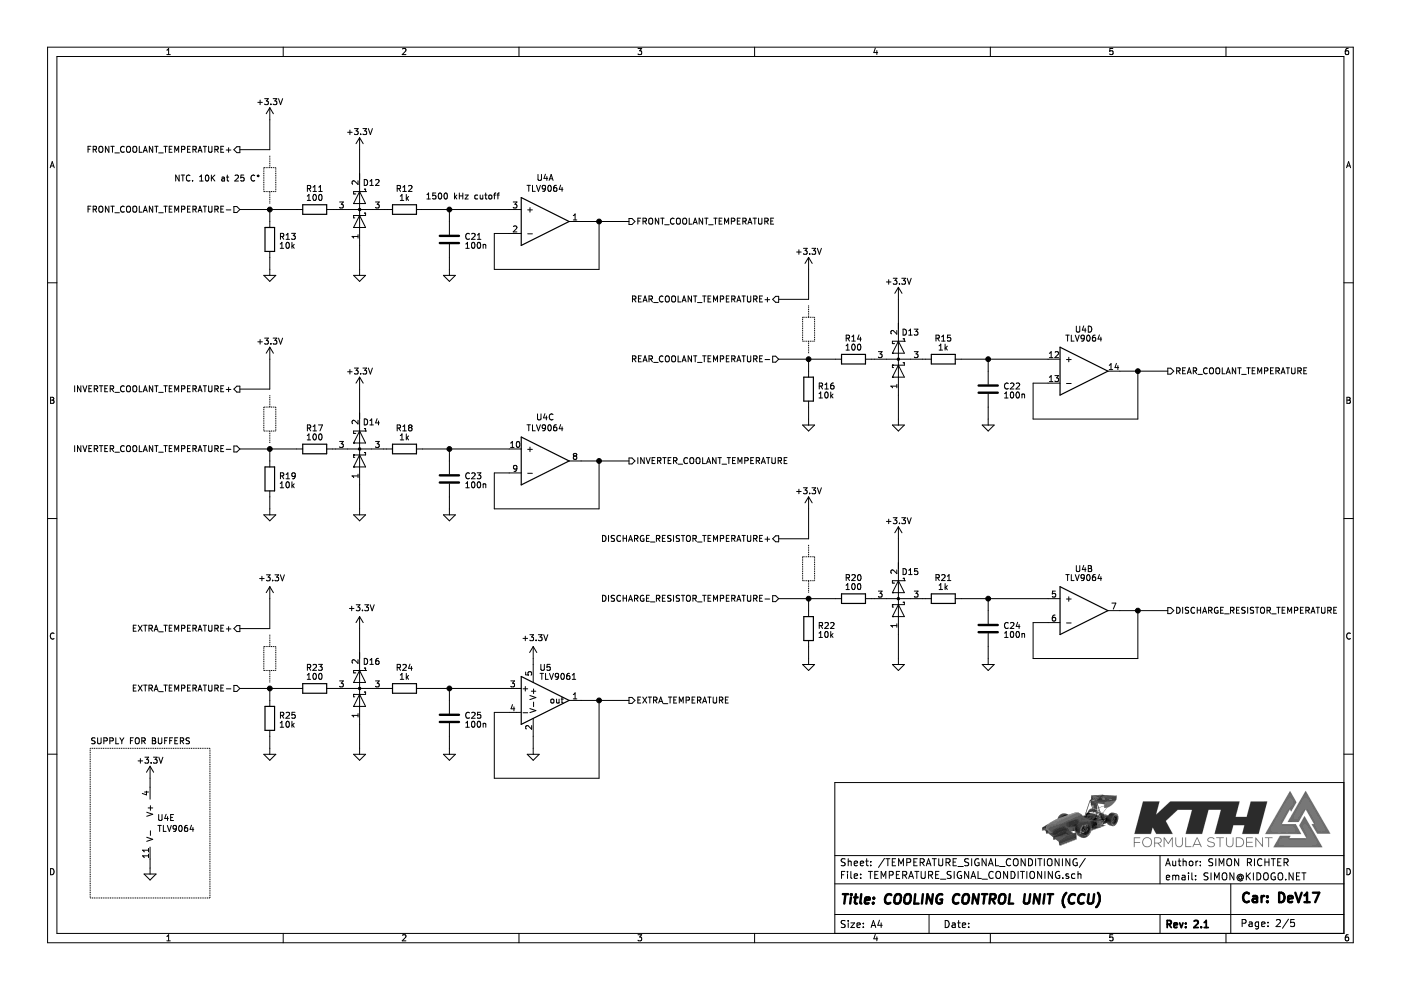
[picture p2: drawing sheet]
EESchema Schematic File Version 4
LIBS:cooling control unit-cache
EELAYER 30 0
EELAYER END
$Descr A4 11693 8268
encoding utf-8
Sheet 2 5
Title "COOLING CONTROL UNIT (CCU)"
Date ""
Rev "2.1"
Comp "KTH FORMULA STUDENT"
Comment1 "DeV17"
Comment2 "SIMON RICHTER"
Comment3 "SIMON@KIDOGO.NET"
Comment4 ""
$EndDescr
Wire Notes Line
	2250 3700 2250 3600
Wire Notes Line
	2200 3400 2300 3400
Wire Notes Line
	2200 3600 2300 3600
Text Notes 1450 1525 0    50   ~ 0
NTC. 10K at 25 C°\n
Wire Notes Line
	2200 3400 2200 3600
Wire Notes Line
	2300 3400 2300 3600
$Comp
L power:+3.3V #PWR?
U 1 1
P 2250 3000
AR Path="/5E3E578C/5E4C72AA" Ref="#PWR?"  Part="1" 
AR Path="/5E3E578C/5E4C40E3/5E4C72AA" Ref="#PWR?"  Part="1" 
AR Path="/5E51BA4C/5E4C72AA" Ref="#PWR0104"  Part="1" 
F 0 "#PWR0104" H 2250 2850 50  0001 C CNN
F 1 "+3.3V" H 2250 3150 50  0000 C CNN
F 2 "" H 2250 3000 50  0001 C CNN
F 3 "" H 2250 3000 50  0001 C CNN
	1    2250 3000
	1    0    0    -1  
$EndComp
$Comp
L power:+3.3V #PWR?
U 1 1
P 3000 3250
AR Path="/5E3E578C/5E4C72BD" Ref="#PWR?"  Part="1" 
AR Path="/5E3E578C/5E4C40E3/5E4C72BD" Ref="#PWR?"  Part="1" 
AR Path="/5E51BA4C/5E4C72BD" Ref="#PWR0105"  Part="1" 
F 0 "#PWR0105" H 3000 3100 50  0001 C CNN
F 1 "+3.3V" H 3000 3400 50  0000 C CNN
F 2 "" H 3000 3250 50  0001 C CNN
F 3 "" H 3000 3250 50  0001 C CNN
	1    3000 3250
	1    0    0    -1  
$EndComp
$Comp
L Device:R R?
U 1 1
P 2625 3750
AR Path="/5E3E578C/5E4C72CF" Ref="R?"  Part="1" 
AR Path="/5E3E578C/5E4C40E3/5E4C72CF" Ref="R?"  Part="1" 
AR Path="/5E51BA4C/5E4C72CF" Ref="R17"  Part="1" 
F 0 "R17" V 2450 3750 50  0000 C CNN
F 1 "100" V 2525 3750 50  0000 C CNN
F 2 "Resistor_SMD:R_0603_1608Metric" V 2555 3750 50  0001 C CNN
F 3 "~" H 2625 3750 50  0001 C CNN
	1    2625 3750
	0    1    1    0   
$EndComp
$Comp
L Device:R R?
U 1 1
P 3375 3750
AR Path="/5E3E578C/5E4C72D6" Ref="R?"  Part="1" 
AR Path="/5E3E578C/5E4C40E3/5E4C72D6" Ref="R?"  Part="1" 
AR Path="/5E51BA4C/5E4C72D6" Ref="R18"  Part="1" 
F 0 "R18" V 3200 3750 50  0000 C CNN
F 1 "1k" V 3275 3750 50  0000 C CNN
F 2 "Resistor_SMD:R_0603_1608Metric" V 3305 3750 50  0001 C CNN
F 3 "~" H 3375 3750 50  0001 C CNN
	1    3375 3750
	0    1    1    0   
$EndComp
$Comp
L Device:C C?
U 1 1
P 3750 4000
AR Path="/5E3E578C/5E4C72DE" Ref="C?"  Part="1" 
AR Path="/5E3E578C/5E4C40E3/5E4C72DE" Ref="C?"  Part="1" 
AR Path="/5E51BA4C/5E4C72DE" Ref="C23"  Part="1" 
F 0 "C23" H 3875 4025 50  0000 L CNN
F 1 "100n" H 3875 3950 50  0000 L CNN
F 2 "Capacitor_SMD:C_0603_1608Metric" H 3788 3850 50  0001 C CNN
F 3 "~" H 3750 4000 50  0001 C CNN
	1    3750 4000
	1    0    0    -1  
$EndComp
$Comp
L KTHFS:D_Schottky_x2_Serial_AKC D?
U 1 1
P 3000 1750
AR Path="/5E3E578C/5E4C9AC0" Ref="D?"  Part="1" 
AR Path="/5E3E578C/5E4C40E3/5E4C9AC0" Ref="D?"  Part="1" 
AR Path="/5E51BA4C/5E4C9AC0" Ref="D12"  Part="1" 
F 0 "D12" H 3025 1975 50  0000 L CNN
F 1 "D_Schottky_x2_Serial_AKC" H 3100 2050 50  0001 L CNN
F 2 "Package_TO_SOT_SMD:SOT-23" V 3000 1750 50  0001 C CNN
F 3 "~" V 3000 1750 50  0001 C CNN
	1    3000 1750
	1    0    0    -1  
$EndComp
$Comp
L power:+3.3V #PWR?
U 1 1
P 3000 1250
AR Path="/5E3E578C/5E4C9ACD" Ref="#PWR?"  Part="1" 
AR Path="/5E3E578C/5E4C40E3/5E4C9ACD" Ref="#PWR?"  Part="1" 
AR Path="/5E51BA4C/5E4C9ACD" Ref="#PWR0107"  Part="1" 
F 0 "#PWR0107" H 3000 1100 50  0001 C CNN
F 1 "+3.3V" H 3000 1400 50  0000 C CNN
F 2 "" H 3000 1250 50  0001 C CNN
F 3 "" H 3000 1250 50  0001 C CNN
	1    3000 1250
	1    0    0    -1  
$EndComp
$Comp
L Device:R R?
U 1 1
P 2625 1750
AR Path="/5E3E578C/5E4C9ADF" Ref="R?"  Part="1" 
AR Path="/5E3E578C/5E4C40E3/5E4C9ADF" Ref="R?"  Part="1" 
AR Path="/5E51BA4C/5E4C9ADF" Ref="R11"  Part="1" 
F 0 "R11" V 2450 1750 50  0000 C CNN
F 1 "100" V 2525 1750 50  0000 C CNN
F 2 "Resistor_SMD:R_0603_1608Metric" V 2555 1750 50  0001 C CNN
F 3 "~" H 2625 1750 50  0001 C CNN
	1    2625 1750
	0    1    1    0   
$EndComp
$Comp
L KTHFS:D_Schottky_x2_Serial_AKC D?
U 1 1
P 7500 3000
AR Path="/5E3E578C/5E4CDE63" Ref="D?"  Part="1" 
AR Path="/5E3E578C/5E4C40E3/5E4CDE63" Ref="D?"  Part="1" 
AR Path="/5E51BA4C/5E4CDE63" Ref="D13"  Part="1" 
F 0 "D13" H 7525 3225 50  0000 L CNN
F 1 "D_Schottky_x2_Serial_AKC" H 7600 3300 50  0001 L CNN
F 2 "Package_TO_SOT_SMD:SOT-23" V 7500 3000 50  0001 C CNN
F 3 "~" V 7500 3000 50  0001 C CNN
	1    7500 3000
	1    0    0    -1  
$EndComp
$Comp
L power:+3.3V #PWR?
U 1 1
P 7500 2500
AR Path="/5E3E578C/5E4CDE70" Ref="#PWR?"  Part="1" 
AR Path="/5E3E578C/5E4C40E3/5E4CDE70" Ref="#PWR?"  Part="1" 
AR Path="/5E51BA4C/5E4CDE70" Ref="#PWR0110"  Part="1" 
F 0 "#PWR0110" H 7500 2350 50  0001 C CNN
F 1 "+3.3V" H 7500 2650 50  0000 C CNN
F 2 "" H 7500 2500 50  0001 C CNN
F 3 "" H 7500 2500 50  0001 C CNN
	1    7500 2500
	1    0    0    -1  
$EndComp
$Comp
L Device:R R?
U 1 1
P 7125 3000
AR Path="/5E3E578C/5E4CDE82" Ref="R?"  Part="1" 
AR Path="/5E3E578C/5E4C40E3/5E4CDE82" Ref="R?"  Part="1" 
AR Path="/5E51BA4C/5E4CDE82" Ref="R14"  Part="1" 
F 0 "R14" V 6950 3000 50  0000 C CNN
F 1 "100" V 7025 3000 50  0000 C CNN
F 2 "Resistor_SMD:R_0603_1608Metric" V 7055 3000 50  0001 C CNN
F 3 "~" H 7125 3000 50  0001 C CNN
	1    7125 3000
	0    1    1    0   
$EndComp
Wire Notes Line
	6800 2650 6800 2850
Wire Notes Line
	6700 2650 6700 2850
Wire Notes Line
	6750 2650 6750 2550
Wire Notes Line
	6700 2850 6800 2850
Wire Notes Line
	6700 2650 6800 2650
Wire Notes Line
	6750 2950 6750 2850
$Comp
L Device:R R?
U 1 1
P 6750 3250
AR Path="/5E4E10F5" Ref="R?"  Part="1" 
AR Path="/5E3E578C/5E4E10F5" Ref="R?"  Part="1" 
AR Path="/5E51BA4C/5E4E10F5" Ref="R16"  Part="1" 
F 0 "R16" H 6825 3275 50  0000 L CNN
F 1 "10k" H 6825 3200 50  0000 L CNN
F 2 "Resistor_SMD:R_0603_1608Metric" V 6680 3250 50  0001 C CNN
F 3 "~" H 6750 3250 50  0001 C CNN
	1    6750 3250
	1    0    0    -1  
$EndComp
Text HLabel 6500 3000 0    50   Input ~ 0
REAR_COOLANT_TEMPERATURE-
Text HLabel 6500 2500 0    50   Output ~ 0
REAR_COOLANT_TEMPERATURE+
Text HLabel 2000 1250 0    50   Output ~ 0
FRONT_COOLANT_TEMPERATURE+
Wire Notes Line
	2250 1700 2250 1600
Wire Notes Line
	2200 1400 2300 1400
Wire Notes Line
	2200 1600 2300 1600
Text HLabel 2000 1750 0    50   Input ~ 0
FRONT_COOLANT_TEMPERATURE-
Wire Notes Line
	2200 1400 2200 1600
Wire Notes Line
	2300 1400 2300 1600
$Comp
L Device:R R?
U 1 1
P 2250 2000
AR Path="/5E4E1116" Ref="R?"  Part="1" 
AR Path="/5E3E578C/5E4E1116" Ref="R?"  Part="1" 
AR Path="/5E51BA4C/5E4E1116" Ref="R13"  Part="1" 
F 0 "R13" H 2325 2025 50  0000 L CNN
F 1 "10k" H 2325 1950 50  0000 L CNN
F 2 "Resistor_SMD:R_0603_1608Metric" V 2180 2000 50  0001 C CNN
F 3 "~" H 2250 2000 50  0001 C CNN
	1    2250 2000
	1    0    0    -1  
$EndComp
$Comp
L power:+3.3V #PWR0125
U 1 1
P 2250 1000
F 0 "#PWR0125" H 2250 850 50  0001 C CNN
F 1 "+3.3V" H 2250 1150 50  0000 C CNN
F 2 "" H 2250 1000 50  0001 C CNN
F 3 "" H 2250 1000 50  0001 C CNN
	1    2250 1000
	1    0    0    -1  
$EndComp
$Comp
L power:+3.3V #PWR0126
U 1 1
P 6750 2250
F 0 "#PWR0126" H 6750 2100 50  0001 C CNN
F 1 "+3.3V" H 6750 2400 50  0000 C CNN
F 2 "" H 6750 2250 50  0001 C CNN
F 3 "" H 6750 2250 50  0001 C CNN
	1    6750 2250
	1    0    0    -1  
$EndComp
$Comp
L Device:R R?
U 1 1
P 2250 4000
AR Path="/5E4C72A4" Ref="R?"  Part="1" 
AR Path="/5E3E578C/5E4C72A4" Ref="R?"  Part="1" 
AR Path="/5E3E578C/5E4C40E3/5E4C72A4" Ref="R?"  Part="1" 
AR Path="/5E51BA4C/5E4C72A4" Ref="R19"  Part="1" 
F 0 "R19" H 2325 4025 50  0000 L CNN
F 1 "10k" H 2325 3950 50  0000 L CNN
F 2 "Resistor_SMD:R_0603_1608Metric" V 2180 4000 50  0001 C CNN
F 3 "~" H 2250 4000 50  0001 C CNN
	1    2250 4000
	1    0    0    -1  
$EndComp
$Comp
L power:GND #PWR?
U 1 1
P 2250 4250
AR Path="/5E4C7294" Ref="#PWR?"  Part="1" 
AR Path="/5E3E578C/5E4C7294" Ref="#PWR?"  Part="1" 
AR Path="/5E3E578C/5E4C40E3/5E4C7294" Ref="#PWR?"  Part="1" 
AR Path="/5E51BA4C/5E4C7294" Ref="#PWR0127"  Part="1" 
F 0 "#PWR0127" H 2250 4000 50  0001 C CNN
F 1 "GND" H 2255 4077 50  0001 C CNN
F 2 "" H 2250 4250 50  0001 C CNN
F 3 "" H 2250 4250 50  0001 C CNN
	1    2250 4250
	1    0    0    -1  
$EndComp
Text Notes 750  6225 0    50   ~ 0
SUPPLY FOR BUFFERS\n
$Comp
L KTHFS:D_Schottky_x2_Serial_AKC D?
U 1 1
P 3000 3750
AR Path="/5E3E578C/5E4C72B0" Ref="D?"  Part="1" 
AR Path="/5E3E578C/5E4C40E3/5E4C72B0" Ref="D?"  Part="1" 
AR Path="/5E51BA4C/5E4C72B0" Ref="D14"  Part="1" 
F 0 "D14" H 3025 3975 50  0000 L CNN
F 1 "D_Schottky_x2_Serial_AKC" H 3050 4250 50  0001 L CNN
F 2 "Package_TO_SOT_SMD:SOT-23" V 3000 3750 50  0001 C CNN
F 3 "~" V 3000 3750 50  0001 C CNN
	1    3000 3750
	1    0    0    -1  
$EndComp
$Comp
L Device:R R?
U 1 1
P 3375 1750
AR Path="/5E3E578C/5E4A418D" Ref="R?"  Part="1" 
AR Path="/5E3E578C/5E4C40E3/5E4A418D" Ref="R?"  Part="1" 
AR Path="/5E51BA4C/5E4A418D" Ref="R12"  Part="1" 
F 0 "R12" V 3200 1750 50  0000 C CNN
F 1 "1k" V 3275 1750 50  0000 C CNN
F 2 "Resistor_SMD:R_0603_1608Metric" V 3305 1750 50  0001 C CNN
F 3 "~" H 3375 1750 50  0001 C CNN
	1    3375 1750
	0    1    1    0   
$EndComp
$Comp
L Device:C C?
U 1 1
P 3750 2000
AR Path="/5E3E578C/5E4A4194" Ref="C?"  Part="1" 
AR Path="/5E3E578C/5E4C40E3/5E4A4194" Ref="C?"  Part="1" 
AR Path="/5E51BA4C/5E4A4194" Ref="C21"  Part="1" 
F 0 "C21" H 3875 2025 50  0000 L CNN
F 1 "100n" H 3875 1950 50  0000 L CNN
F 2 "Capacitor_SMD:C_0603_1608Metric" H 3788 1850 50  0001 C CNN
F 3 "~" H 3750 2000 50  0001 C CNN
	1    3750 2000
	1    0    0    -1  
$EndComp
Wire Wire Line
	3750 1850 3750 1750
Connection ~ 3750 1750
Wire Wire Line
	3750 1750 4250 1750
$Comp
L Device:R R?
U 1 1
P 7875 3000
AR Path="/5E3E578C/5E4A5BAB" Ref="R?"  Part="1" 
AR Path="/5E3E578C/5E4C40E3/5E4A5BAB" Ref="R?"  Part="1" 
AR Path="/5E51BA4C/5E4A5BAB" Ref="R15"  Part="1" 
F 0 "R15" V 7700 3000 50  0000 C CNN
F 1 "1k" V 7775 3000 50  0000 C CNN
F 2 "Resistor_SMD:R_0603_1608Metric" V 7805 3000 50  0001 C CNN
F 3 "~" H 7875 3000 50  0001 C CNN
	1    7875 3000
	0    1    1    0   
$EndComp
$Comp
L Device:C C?
U 1 1
P 8250 3250
AR Path="/5E3E578C/5E4A5BB2" Ref="C?"  Part="1" 
AR Path="/5E3E578C/5E4C40E3/5E4A5BB2" Ref="C?"  Part="1" 
AR Path="/5E51BA4C/5E4A5BB2" Ref="C22"  Part="1" 
F 0 "C22" H 8375 3275 50  0000 L CNN
F 1 "100n" H 8375 3200 50  0000 L CNN
F 2 "Capacitor_SMD:C_0603_1608Metric" H 8288 3100 50  0001 C CNN
F 3 "~" H 8250 3250 50  0001 C CNN
	1    8250 3250
	1    0    0    -1  
$EndComp
Wire Wire Line
	8250 3100 8250 3000
Wire Wire Line
	8250 3000 8750 3000
Wire Wire Line
	4850 3850 5000 3850
Wire Wire Line
	4850 1850 5000 1850
Wire Wire Line
	9350 3100 9500 3100
Text HLabel 5250 1850 2    50   Output ~ 0
FRONT_COOLANT_TEMPERATURE
Text HLabel 9750 3100 2    50   Output ~ 0
REAR_COOLANT_TEMPERATURE
Text HLabel 9750 5100 2    50   Output ~ 0
DISCHARGE_RESISTOR_TEMPERATURE
Wire Wire Line
	9350 5100 9500 5100
$Comp
L KTHFS:D_Schottky_x2_Serial_AKC D?
U 1 1
P 7500 5000
AR Path="/5E3E578C/5EE89FCB" Ref="D?"  Part="1" 
AR Path="/5E3E578C/5E4C40E3/5EE89FCB" Ref="D?"  Part="1" 
AR Path="/5E51BA4C/5EE89FCB" Ref="D15"  Part="1" 
F 0 "D15" H 7525 5225 50  0000 L CNN
F 1 "D_Schottky_x2_Serial_AKC" H 7550 5500 50  0001 L CNN
F 2 "Package_TO_SOT_SMD:SOT-23" V 7500 5000 50  0001 C CNN
F 3 "~" V 7500 5000 50  0001 C CNN
	1    7500 5000
	1    0    0    -1  
$EndComp
$Comp
L Device:R R?
U 1 1
P 6750 5250
AR Path="/5EE89FDE" Ref="R?"  Part="1" 
AR Path="/5E3E578C/5EE89FDE" Ref="R?"  Part="1" 
AR Path="/5E3E578C/5E4C40E3/5EE89FDE" Ref="R?"  Part="1" 
AR Path="/5E51BA4C/5EE89FDE" Ref="R22"  Part="1" 
F 0 "R22" H 6825 5275 50  0000 L CNN
F 1 "10k" H 6825 5200 50  0000 L CNN
F 2 "Resistor_SMD:R_0603_1608Metric" V 6680 5250 50  0001 C CNN
F 3 "~" H 6750 5250 50  0001 C CNN
	1    6750 5250
	1    0    0    -1  
$EndComp
$Comp
L Device:R R?
U 1 1
P 7875 5000
AR Path="/5E3E578C/5EE89FEA" Ref="R?"  Part="1" 
AR Path="/5E3E578C/5E4C40E3/5EE89FEA" Ref="R?"  Part="1" 
AR Path="/5E51BA4C/5EE89FEA" Ref="R21"  Part="1" 
F 0 "R21" V 7700 5000 50  0000 C CNN
F 1 "1k" V 7775 5000 50  0000 C CNN
F 2 "Resistor_SMD:R_0603_1608Metric" V 7805 5000 50  0001 C CNN
F 3 "~" H 7875 5000 50  0001 C CNN
	1    7875 5000
	0    1    1    0   
$EndComp
$Comp
L Device:R R?
U 1 1
P 7125 5000
AR Path="/5E3E578C/5EE89FF1" Ref="R?"  Part="1" 
AR Path="/5E3E578C/5E4C40E3/5EE89FF1" Ref="R?"  Part="1" 
AR Path="/5E51BA4C/5EE89FF1" Ref="R20"  Part="1" 
F 0 "R20" V 6950 5000 50  0000 C CNN
F 1 "100" V 7025 5000 50  0000 C CNN
F 2 "Resistor_SMD:R_0603_1608Metric" V 7055 5000 50  0001 C CNN
F 3 "~" H 7125 5000 50  0001 C CNN
	1    7125 5000
	0    1    1    0   
$EndComp
$Comp
L power:+3.3V #PWR?
U 1 1
P 7500 4500
AR Path="/5E3E578C/5EE89FF8" Ref="#PWR?"  Part="1" 
AR Path="/5E3E578C/5E4C40E3/5EE89FF8" Ref="#PWR?"  Part="1" 
AR Path="/5E51BA4C/5EE89FF8" Ref="#PWR0137"  Part="1" 
F 0 "#PWR0137" H 7500 4350 50  0001 C CNN
F 1 "+3.3V" H 7500 4650 50  0000 C CNN
F 2 "" H 7500 4500 50  0001 C CNN
F 3 "" H 7500 4500 50  0001 C CNN
	1    7500 4500
	1    0    0    -1  
$EndComp
$Comp
L power:+3.3V #PWR?
U 1 1
P 6750 4250
AR Path="/5E3E578C/5EE89FFE" Ref="#PWR?"  Part="1" 
AR Path="/5E3E578C/5E4C40E3/5EE89FFE" Ref="#PWR?"  Part="1" 
AR Path="/5E51BA4C/5EE89FFE" Ref="#PWR0141"  Part="1" 
F 0 "#PWR0141" H 6750 4100 50  0001 C CNN
F 1 "+3.3V" H 6750 4400 50  0000 C CNN
F 2 "" H 6750 4250 50  0001 C CNN
F 3 "" H 6750 4250 50  0001 C CNN
	1    6750 4250
	1    0    0    -1  
$EndComp
Wire Notes Line
	6800 4650 6800 4850
Wire Notes Line
	6700 4650 6700 4850
Wire Notes Line
	6700 4850 6800 4850
Wire Notes Line
	6700 4650 6800 4650
Wire Notes Line
	6750 4950 6750 4850
Text HLabel 6500 4500 0    50   Output ~ 0
DISCHARGE_RESISTOR_TEMPERATURE+
Text HLabel 6500 5000 0    50   Input ~ 0
DISCHARGE_RESISTOR_TEMPERATURE-
$Comp
L Device:C C?
U 1 1
P 8250 5250
AR Path="/5E3E578C/5EE8A014" Ref="C?"  Part="1" 
AR Path="/5E3E578C/5E4C40E3/5EE8A014" Ref="C?"  Part="1" 
AR Path="/5E51BA4C/5EE8A014" Ref="C24"  Part="1" 
F 0 "C24" H 8375 5275 50  0000 L CNN
F 1 "100n" H 8375 5200 50  0000 L CNN
F 2 "Capacitor_SMD:C_0603_1608Metric" H 8288 5100 50  0001 C CNN
F 3 "~" H 8250 5250 50  0001 C CNN
	1    8250 5250
	1    0    0    -1  
$EndComp
$Comp
L power:+3.3V #PWR02
U 1 1
P 1250 6500
F 0 "#PWR02" H 1250 6350 50  0001 C CNN
F 1 "+3.3V" H 1250 6650 50  0000 C CNN
F 2 "" H 1250 6500 50  0001 C CNN
F 3 "" H 1250 6500 50  0001 C CNN
	1    1250 6500
	1    0    0    -1  
$EndComp
$Comp
L power:GND #PWR027
U 1 1
P 1250 7250
F 0 "#PWR027" H 1250 7000 50  0001 C CNN
F 1 "GND" H 1255 7077 50  0001 C CNN
F 2 "" H 1250 7250 50  0001 C CNN
F 3 "" H 1250 7250 50  0001 C CNN
	1    1250 7250
	1    0    0    -1  
$EndComp
Text HLabel 5250 5850 2    50   Output ~ 0
EXTRA_TEMPERATURE
$Comp
L KTHFS:TLV9064 U4
U 1 1
P 4550 1575
F 0 "U4" H 4550 1667 50  0000 C CNN
F 1 "TLV9064" H 4550 1576 50  0000 C CNN
F 2 "Package_SO:SOIC-14_3.9x8.7mm_P1.27mm" H 4550 1575 50  0001 C CNN
F 3 "https://www.ti.com/lit/ds/symlink/tlv9064.pdf?HQS=TI-null-null-digikeymode-df-pf-null-wwe&ts=1605439879519" H 4550 1575 50  0001 C CNN
	1    4550 1575
	1    0    0    -1  
$EndComp
$Comp
L KTHFS:TLV9064 U4
U 2 1
P 9050 4825
F 0 "U4" H 9050 4900 50  0000 C CNN
F 1 "TLV9064" H 9050 4825 50  0000 C CNN
F 2 "Package_SO:SOIC-14_3.9x8.7mm_P1.27mm" H 9050 4825 50  0001 C CNN
F 3 "https://www.ti.com/lit/ds/symlink/tlv9064.pdf?HQS=TI-null-null-digikeymode-df-pf-null-wwe&ts=1605439879519" H 9050 4825 50  0001 C CNN
	2    9050 4825
	1    0    0    -1  
$EndComp
$Comp
L KTHFS:TLV9064 U4
U 3 1
P 4550 3575
F 0 "U4" H 4550 3667 50  0000 C CNN
F 1 "TLV9064" H 4550 3576 50  0000 C CNN
F 2 "Package_SO:SOIC-14_3.9x8.7mm_P1.27mm" H 4550 3575 50  0001 C CNN
F 3 "https://www.ti.com/lit/ds/symlink/tlv9064.pdf?HQS=TI-null-null-digikeymode-df-pf-null-wwe&ts=1605439879519" H 4550 3575 50  0001 C CNN
	3    4550 3575
	1    0    0    -1  
$EndComp
$Comp
L KTHFS:TLV9064 U4
U 4 1
P 9050 2825
F 0 "U4" H 9050 2900 50  0000 C CNN
F 1 "TLV9064" H 9050 2825 50  0000 C CNN
F 2 "Package_SO:SOIC-14_3.9x8.7mm_P1.27mm" H 9050 2825 50  0001 C CNN
F 3 "https://www.ti.com/lit/ds/symlink/tlv9064.pdf?HQS=TI-null-null-digikeymode-df-pf-null-wwe&ts=1605439879519" H 9050 2825 50  0001 C CNN
	4    9050 2825
	1    0    0    -1  
$EndComp
$Comp
L KTHFS:TLV9064 U4
U 5 1
P 1250 6425
F 0 "U4" H 1308 6021 50  0000 L CNN
F 1 "TLV9064" H 1308 5930 50  0000 L CNN
F 2 "Package_SO:SOIC-14_3.9x8.7mm_P1.27mm" H 1250 6425 50  0001 C CNN
F 3 "https://www.ti.com/lit/ds/symlink/tlv9064.pdf?HQS=TI-null-null-digikeymode-df-pf-null-wwe&ts=1605439879519" H 1250 6425 50  0001 C CNN
	5    1250 6425
	1    0    0    -1  
$EndComp
Wire Notes Line
	6750 4650 6750 4550
Wire Wire Line
	6500 4500 6750 4500
Wire Wire Line
	6750 4500 6750 4250
Wire Wire Line
	6500 5000 6750 5000
Wire Wire Line
	6750 5000 6750 5100
Wire Wire Line
	6975 5000 6750 5000
Connection ~ 6750 5000
Wire Wire Line
	6750 5500 6750 5400
Wire Wire Line
	7500 4700 7500 4500
Wire Wire Line
	7300 5000 7275 5000
Wire Wire Line
	7700 5000 7725 5000
Wire Wire Line
	8250 5500 8250 5400
Wire Wire Line
	8250 5100 8250 5000
Wire Wire Line
	8250 5000 8025 5000
Wire Wire Line
	7500 5300 7500 5500
Wire Wire Line
	8750 5200 8625 5200
Wire Wire Line
	8625 5200 8625 5500
Wire Wire Line
	8625 5500 9500 5500
Wire Wire Line
	9500 5500 9500 5100
Connection ~ 9500 5100
Wire Wire Line
	8250 5000 8750 5000
Connection ~ 8250 5000
Wire Wire Line
	9500 5100 9750 5100
Wire Wire Line
	2000 3250 2250 3250
Wire Wire Line
	2250 3250 2250 3000
Wire Notes Line
	2250 3400 2250 3300
Wire Wire Line
	2000 3750 2250 3750
Wire Wire Line
	2250 4250 2250 4150
Wire Wire Line
	2250 3850 2250 3750
Connection ~ 2250 3750
Wire Wire Line
	2250 3750 2475 3750
Wire Wire Line
	3000 4250 3000 4050
Wire Wire Line
	3000 3450 3000 3250
Wire Wire Line
	2800 3750 2775 3750
Wire Wire Line
	3200 3750 3225 3750
Wire Wire Line
	3750 4250 3750 4150
Wire Wire Line
	3750 3850 3750 3750
Wire Wire Line
	3525 3750 3750 3750
Wire Wire Line
	4250 3950 4125 3950
Wire Wire Line
	4125 3950 4125 4250
Wire Wire Line
	4125 4250 5000 4250
Wire Wire Line
	5000 4250 5000 3850
Connection ~ 5000 3850
Wire Wire Line
	4250 3750 3750 3750
Connection ~ 3750 3750
Wire Wire Line
	5000 3850 5250 3850
Wire Notes Line
	2250 1400 2250 1300
Wire Wire Line
	2000 1250 2250 1250
Wire Wire Line
	2250 1250 2250 1000
Wire Wire Line
	2250 1850 2250 1750
Wire Wire Line
	2250 1750 2475 1750
Wire Wire Line
	2250 2250 2250 2150
Wire Wire Line
	2000 1750 2250 1750
Connection ~ 2250 1750
Wire Wire Line
	3000 2250 3000 2050
Wire Wire Line
	2800 1750 2775 1750
Wire Wire Line
	3000 1450 3000 1250
Wire Wire Line
	3200 1750 3225 1750
Wire Wire Line
	3525 1750 3750 1750
Wire Wire Line
	3750 2150 3750 2250
Wire Wire Line
	4250 1950 4125 1950
Wire Wire Line
	4125 1950 4125 2250
Wire Wire Line
	4125 2250 5000 2250
Wire Wire Line
	5000 2250 5000 1850
Connection ~ 5000 1850
Wire Wire Line
	5000 1850 5250 1850
Wire Wire Line
	6500 2500 6750 2500
Wire Wire Line
	6750 2500 6750 2250
Wire Wire Line
	6750 3000 6500 3000
Wire Wire Line
	6750 3500 6750 3400
Wire Wire Line
	6750 3100 6750 3000
Wire Wire Line
	6975 3000 6750 3000
Connection ~ 6750 3000
Wire Wire Line
	7500 3300 7500 3500
Wire Wire Line
	7500 2700 7500 2500
Wire Wire Line
	7300 3000 7275 3000
Wire Wire Line
	7700 3000 7725 3000
Wire Wire Line
	8250 3400 8250 3500
Wire Wire Line
	8025 3000 8250 3000
Connection ~ 8250 3000
Wire Wire Line
	3000 5450 3000 5250
Wire Wire Line
	3225 5750 3200 5750
Wire Wire Line
	2800 5750 2775 5750
Wire Wire Line
	4125 5950 4250 5950
Wire Wire Line
	4125 6500 5000 6500
Wire Wire Line
	4125 5950 4125 6500
Wire Wire Line
	4450 6250 4450 6150
Wire Wire Line
	5000 5850 5250 5850
Connection ~ 5000 5850
Connection ~ 3750 5750
Wire Wire Line
	4250 5750 3750 5750
Wire Wire Line
	3000 6050 3000 6250
Wire Wire Line
	3750 5750 3525 5750
Wire Wire Line
	3750 6250 3750 6150
Connection ~ 2250 5750
Wire Wire Line
	2475 5750 2250 5750
Wire Notes Line
	2250 5400 2250 5300
Wire Wire Line
	2250 5750 2000 5750
Wire Wire Line
	2250 5850 2250 5750
Wire Wire Line
	2250 6250 2250 6150
Wire Wire Line
	2250 5250 2250 5000
Wire Wire Line
	2000 5250 2250 5250
$Comp
L power:+3.3V #PWR0134
U 1 1
P 4450 5500
F 0 "#PWR0134" H 4450 5350 50  0001 C CNN
F 1 "+3.3V" H 4465 5673 50  0000 C CNN
F 2 "" H 4450 5500 50  0001 C CNN
F 3 "" H 4450 5500 50  0001 C CNN
	1    4450 5500
	1    0    0    -1  
$EndComp
Wire Wire Line
	4850 5850 5000 5850
$Comp
L KTHFS:D_Schottky_x2_Serial_AKC D?
U 1 1
P 3000 5750
AR Path="/5E3E578C/5EFF6220" Ref="D?"  Part="1" 
AR Path="/5E3E578C/5E4C40E3/5EFF6220" Ref="D?"  Part="1" 
AR Path="/5E51BA4C/5EFF6220" Ref="D16"  Part="1" 
F 0 "D16" H 3025 5975 50  0000 L CNN
F 1 "D_Schottky_x2_Serial_AKC" H 3050 6250 50  0001 L CNN
F 2 "Package_TO_SOT_SMD:SOT-23" V 3000 5750 50  0001 C CNN
F 3 "~" V 3000 5750 50  0001 C CNN
	1    3000 5750
	1    0    0    -1  
$EndComp
$Comp
L Device:R R?
U 1 1
P 2250 6000
AR Path="/5EFF620D" Ref="R?"  Part="1" 
AR Path="/5E3E578C/5EFF620D" Ref="R?"  Part="1" 
AR Path="/5E3E578C/5E4C40E3/5EFF620D" Ref="R?"  Part="1" 
AR Path="/5E51BA4C/5EFF620D" Ref="R25"  Part="1" 
F 0 "R25" H 2325 6025 50  0000 L CNN
F 1 "10k" H 2325 5950 50  0000 L CNN
F 2 "Resistor_SMD:R_0603_1608Metric" V 2180 6000 50  0001 C CNN
F 3 "~" H 2250 6000 50  0001 C CNN
	1    2250 6000
	1    0    0    -1  
$EndComp
$Comp
L Device:R R?
U 1 1
P 3375 5750
AR Path="/5E3E578C/5EFF616B" Ref="R?"  Part="1" 
AR Path="/5E3E578C/5E4C40E3/5EFF616B" Ref="R?"  Part="1" 
AR Path="/5E51BA4C/5EFF616B" Ref="R24"  Part="1" 
F 0 "R24" V 3200 5750 50  0000 C CNN
F 1 "1k" V 3275 5750 50  0000 C CNN
F 2 "Resistor_SMD:R_0603_1608Metric" V 3305 5750 50  0001 C CNN
F 3 "~" H 3375 5750 50  0001 C CNN
	1    3375 5750
	0    1    1    0   
$EndComp
$Comp
L Device:R R?
U 1 1
P 2625 5750
AR Path="/5E3E578C/5EFF6164" Ref="R?"  Part="1" 
AR Path="/5E3E578C/5E4C40E3/5EFF6164" Ref="R?"  Part="1" 
AR Path="/5E51BA4C/5EFF6164" Ref="R23"  Part="1" 
F 0 "R23" V 2450 5750 50  0000 C CNN
F 1 "100" V 2525 5750 50  0000 C CNN
F 2 "Resistor_SMD:R_0603_1608Metric" V 2555 5750 50  0001 C CNN
F 3 "~" H 2625 5750 50  0001 C CNN
	1    2625 5750
	0    1    1    0   
$EndComp
$Comp
L power:+3.3V #PWR?
U 1 1
P 3000 5250
AR Path="/5E3E578C/5EFF615B" Ref="#PWR?"  Part="1" 
AR Path="/5E3E578C/5E4C40E3/5EFF615B" Ref="#PWR?"  Part="1" 
AR Path="/5E51BA4C/5EFF615B" Ref="#PWR0119"  Part="1" 
F 0 "#PWR0119" H 3000 5100 50  0001 C CNN
F 1 "+3.3V" H 3015 5423 50  0000 C CNN
F 2 "" H 3000 5250 50  0001 C CNN
F 3 "" H 3000 5250 50  0001 C CNN
	1    3000 5250
	1    0    0    -1  
$EndComp
$Comp
L power:+3.3V #PWR?
U 1 1
P 2250 5000
AR Path="/5E3E578C/5EFF614E" Ref="#PWR?"  Part="1" 
AR Path="/5E3E578C/5E4C40E3/5EFF614E" Ref="#PWR?"  Part="1" 
AR Path="/5E51BA4C/5EFF614E" Ref="#PWR0101"  Part="1" 
F 0 "#PWR0101" H 2250 4850 50  0001 C CNN
F 1 "+3.3V" H 2265 5173 50  0000 C CNN
F 2 "" H 2250 5000 50  0001 C CNN
F 3 "" H 2250 5000 50  0001 C CNN
	1    2250 5000
	1    0    0    -1  
$EndComp
Wire Notes Line
	2300 5400 2300 5600
Wire Notes Line
	2200 5400 2200 5600
Wire Notes Line
	2200 5600 2300 5600
Wire Notes Line
	2200 5400 2300 5400
Wire Notes Line
	2250 5700 2250 5600
$Comp
L Device:C C?
U 1 1
P 3750 6000
AR Path="/5E3E578C/5EFF6173" Ref="C?"  Part="1" 
AR Path="/5E3E578C/5E4C40E3/5EFF6173" Ref="C?"  Part="1" 
AR Path="/5E51BA4C/5EFF6173" Ref="C25"  Part="1" 
F 0 "C25" H 3875 6025 50  0000 L CNN
F 1 "100n" H 3875 5950 50  0000 L CNN
F 2 "Capacitor_SMD:C_0603_1608Metric" H 3788 5850 50  0001 C CNN
F 3 "~" H 3750 6000 50  0001 C CNN
	1    3750 6000
	1    0    0    -1  
$EndComp
Wire Wire Line
	3750 5850 3750 5750
Text HLabel 5250 3850 2    50   Output ~ 0
INVERTER_COOLANT_TEMPERATURE
Wire Notes Line
	750  6250 750  7500
Wire Notes Line
	750  7500 1750 7500
Wire Notes Line
	1750 7500 1750 6250
Wire Notes Line
	1750 6250 750  6250
Wire Wire Line
	1250 7175 1250 7250
Wire Wire Line
	1250 6575 1250 6500
Wire Wire Line
	8750 3200 8625 3200
Wire Wire Line
	8625 3200 8625 3500
Wire Wire Line
	8625 3500 9500 3500
Wire Wire Line
	9500 3500 9500 3100
Connection ~ 9500 3100
Wire Wire Line
	9500 3100 9750 3100
Text HLabel 2000 3750 0    50   Input ~ 0
INVERTER_COOLANT_TEMPERATURE-
Text HLabel 2000 5750 0    50   Input ~ 0
EXTRA_TEMPERATURE-
Text HLabel 2000 3250 0    50   Output ~ 0
INVERTER_COOLANT_TEMPERATURE+
Text HLabel 2000 5250 0    50   Output ~ 0
EXTRA_TEMPERATURE+
Text Notes 3550 1675 0    50   ~ 0
1500 kHz cutoff\n
Wire Wire Line
	5000 5850 5000 6500
$Comp
L power:GND #PWR?
U 1 1
P 3000 4250
AR Path="/63DD5868" Ref="#PWR?"  Part="1" 
AR Path="/5E3E578C/63DD5868" Ref="#PWR?"  Part="1" 
AR Path="/5E3E578C/5E4C40E3/63DD5868" Ref="#PWR?"  Part="1" 
AR Path="/5E51BA4C/63DD5868" Ref="#PWR0112"  Part="1" 
F 0 "#PWR0112" H 3000 4000 50  0001 C CNN
F 1 "GND" H 3005 4077 50  0001 C CNN
F 2 "" H 3000 4250 50  0001 C CNN
F 3 "" H 3000 4250 50  0001 C CNN
	1    3000 4250
	1    0    0    -1  
$EndComp
$Comp
L power:GND #PWR?
U 1 1
P 3750 4250
AR Path="/63DD8FB3" Ref="#PWR?"  Part="1" 
AR Path="/5E3E578C/63DD8FB3" Ref="#PWR?"  Part="1" 
AR Path="/5E3E578C/5E4C40E3/63DD8FB3" Ref="#PWR?"  Part="1" 
AR Path="/5E51BA4C/63DD8FB3" Ref="#PWR0116"  Part="1" 
F 0 "#PWR0116" H 3750 4000 50  0001 C CNN
F 1 "GND" H 3755 4077 50  0001 C CNN
F 2 "" H 3750 4250 50  0001 C CNN
F 3 "" H 3750 4250 50  0001 C CNN
	1    3750 4250
	1    0    0    -1  
$EndComp
$Comp
L power:GND #PWR?
U 1 1
P 2250 2250
AR Path="/63DE0452" Ref="#PWR?"  Part="1" 
AR Path="/5E3E578C/63DE0452" Ref="#PWR?"  Part="1" 
AR Path="/5E3E578C/5E4C40E3/63DE0452" Ref="#PWR?"  Part="1" 
AR Path="/5E51BA4C/63DE0452" Ref="#PWR0117"  Part="1" 
F 0 "#PWR0117" H 2250 2000 50  0001 C CNN
F 1 "GND" H 2255 2077 50  0001 C CNN
F 2 "" H 2250 2250 50  0001 C CNN
F 3 "" H 2250 2250 50  0001 C CNN
	1    2250 2250
	1    0    0    -1  
$EndComp
$Comp
L power:GND #PWR?
U 1 1
P 3000 2250
AR Path="/63DE3C8B" Ref="#PWR?"  Part="1" 
AR Path="/5E3E578C/63DE3C8B" Ref="#PWR?"  Part="1" 
AR Path="/5E3E578C/5E4C40E3/63DE3C8B" Ref="#PWR?"  Part="1" 
AR Path="/5E51BA4C/63DE3C8B" Ref="#PWR0118"  Part="1" 
F 0 "#PWR0118" H 3000 2000 50  0001 C CNN
F 1 "GND" H 3005 2077 50  0001 C CNN
F 2 "" H 3000 2250 50  0001 C CNN
F 3 "" H 3000 2250 50  0001 C CNN
	1    3000 2250
	1    0    0    -1  
$EndComp
$Comp
L power:GND #PWR?
U 1 1
P 3750 2250
AR Path="/63DE74E6" Ref="#PWR?"  Part="1" 
AR Path="/5E3E578C/63DE74E6" Ref="#PWR?"  Part="1" 
AR Path="/5E3E578C/5E4C40E3/63DE74E6" Ref="#PWR?"  Part="1" 
AR Path="/5E51BA4C/63DE74E6" Ref="#PWR0120"  Part="1" 
F 0 "#PWR0120" H 3750 2000 50  0001 C CNN
F 1 "GND" H 3755 2077 50  0001 C CNN
F 2 "" H 3750 2250 50  0001 C CNN
F 3 "" H 3750 2250 50  0001 C CNN
	1    3750 2250
	1    0    0    -1  
$EndComp
$Comp
L power:GND #PWR?
U 1 1
P 2250 6250
AR Path="/63DEBD25" Ref="#PWR?"  Part="1" 
AR Path="/5E3E578C/63DEBD25" Ref="#PWR?"  Part="1" 
AR Path="/5E3E578C/5E4C40E3/63DEBD25" Ref="#PWR?"  Part="1" 
AR Path="/5E51BA4C/63DEBD25" Ref="#PWR0121"  Part="1" 
F 0 "#PWR0121" H 2250 6000 50  0001 C CNN
F 1 "GND" H 2255 6077 50  0001 C CNN
F 2 "" H 2250 6250 50  0001 C CNN
F 3 "" H 2250 6250 50  0001 C CNN
	1    2250 6250
	1    0    0    -1  
$EndComp
$Comp
L power:GND #PWR?
U 1 1
P 3000 6250
AR Path="/63DEBD2B" Ref="#PWR?"  Part="1" 
AR Path="/5E3E578C/63DEBD2B" Ref="#PWR?"  Part="1" 
AR Path="/5E3E578C/5E4C40E3/63DEBD2B" Ref="#PWR?"  Part="1" 
AR Path="/5E51BA4C/63DEBD2B" Ref="#PWR0122"  Part="1" 
F 0 "#PWR0122" H 3000 6000 50  0001 C CNN
F 1 "GND" H 3005 6077 50  0001 C CNN
F 2 "" H 3000 6250 50  0001 C CNN
F 3 "" H 3000 6250 50  0001 C CNN
	1    3000 6250
	1    0    0    -1  
$EndComp
$Comp
L power:GND #PWR?
U 1 1
P 3750 6250
AR Path="/63DEBD31" Ref="#PWR?"  Part="1" 
AR Path="/5E3E578C/63DEBD31" Ref="#PWR?"  Part="1" 
AR Path="/5E3E578C/5E4C40E3/63DEBD31" Ref="#PWR?"  Part="1" 
AR Path="/5E51BA4C/63DEBD31" Ref="#PWR0124"  Part="1" 
F 0 "#PWR0124" H 3750 6000 50  0001 C CNN
F 1 "GND" H 3755 6077 50  0001 C CNN
F 2 "" H 3750 6250 50  0001 C CNN
F 3 "" H 3750 6250 50  0001 C CNN
	1    3750 6250
	1    0    0    -1  
$EndComp
$Comp
L power:GND #PWR?
U 1 1
P 6750 5500
AR Path="/63DF33AA" Ref="#PWR?"  Part="1" 
AR Path="/5E3E578C/63DF33AA" Ref="#PWR?"  Part="1" 
AR Path="/5E3E578C/5E4C40E3/63DF33AA" Ref="#PWR?"  Part="1" 
AR Path="/5E51BA4C/63DF33AA" Ref="#PWR0128"  Part="1" 
F 0 "#PWR0128" H 6750 5250 50  0001 C CNN
F 1 "GND" H 6755 5327 50  0001 C CNN
F 2 "" H 6750 5500 50  0001 C CNN
F 3 "" H 6750 5500 50  0001 C CNN
	1    6750 5500
	1    0    0    -1  
$EndComp
$Comp
L power:GND #PWR?
U 1 1
P 7500 5500
AR Path="/63DF33B0" Ref="#PWR?"  Part="1" 
AR Path="/5E3E578C/63DF33B0" Ref="#PWR?"  Part="1" 
AR Path="/5E3E578C/5E4C40E3/63DF33B0" Ref="#PWR?"  Part="1" 
AR Path="/5E51BA4C/63DF33B0" Ref="#PWR0130"  Part="1" 
F 0 "#PWR0130" H 7500 5250 50  0001 C CNN
F 1 "GND" H 7505 5327 50  0001 C CNN
F 2 "" H 7500 5500 50  0001 C CNN
F 3 "" H 7500 5500 50  0001 C CNN
	1    7500 5500
	1    0    0    -1  
$EndComp
$Comp
L power:GND #PWR?
U 1 1
P 8250 5500
AR Path="/63DF33B6" Ref="#PWR?"  Part="1" 
AR Path="/5E3E578C/63DF33B6" Ref="#PWR?"  Part="1" 
AR Path="/5E3E578C/5E4C40E3/63DF33B6" Ref="#PWR?"  Part="1" 
AR Path="/5E51BA4C/63DF33B6" Ref="#PWR0131"  Part="1" 
F 0 "#PWR0131" H 8250 5250 50  0001 C CNN
F 1 "GND" H 8255 5327 50  0001 C CNN
F 2 "" H 8250 5500 50  0001 C CNN
F 3 "" H 8250 5500 50  0001 C CNN
	1    8250 5500
	1    0    0    -1  
$EndComp
$Comp
L power:GND #PWR?
U 1 1
P 6750 3500
AR Path="/63DFA7FB" Ref="#PWR?"  Part="1" 
AR Path="/5E3E578C/63DFA7FB" Ref="#PWR?"  Part="1" 
AR Path="/5E3E578C/5E4C40E3/63DFA7FB" Ref="#PWR?"  Part="1" 
AR Path="/5E51BA4C/63DFA7FB" Ref="#PWR0132"  Part="1" 
F 0 "#PWR0132" H 6750 3250 50  0001 C CNN
F 1 "GND" H 6755 3327 50  0001 C CNN
F 2 "" H 6750 3500 50  0001 C CNN
F 3 "" H 6750 3500 50  0001 C CNN
	1    6750 3500
	1    0    0    -1  
$EndComp
$Comp
L power:GND #PWR?
U 1 1
P 7500 3500
AR Path="/63DFA801" Ref="#PWR?"  Part="1" 
AR Path="/5E3E578C/63DFA801" Ref="#PWR?"  Part="1" 
AR Path="/5E3E578C/5E4C40E3/63DFA801" Ref="#PWR?"  Part="1" 
AR Path="/5E51BA4C/63DFA801" Ref="#PWR0133"  Part="1" 
F 0 "#PWR0133" H 7500 3250 50  0001 C CNN
F 1 "GND" H 7505 3327 50  0001 C CNN
F 2 "" H 7500 3500 50  0001 C CNN
F 3 "" H 7500 3500 50  0001 C CNN
	1    7500 3500
	1    0    0    -1  
$EndComp
$Comp
L power:GND #PWR?
U 1 1
P 8250 3500
AR Path="/63DFA807" Ref="#PWR?"  Part="1" 
AR Path="/5E3E578C/63DFA807" Ref="#PWR?"  Part="1" 
AR Path="/5E3E578C/5E4C40E3/63DFA807" Ref="#PWR?"  Part="1" 
AR Path="/5E51BA4C/63DFA807" Ref="#PWR0135"  Part="1" 
F 0 "#PWR0135" H 8250 3250 50  0001 C CNN
F 1 "GND" H 8255 3327 50  0001 C CNN
F 2 "" H 8250 3500 50  0001 C CNN
F 3 "" H 8250 3500 50  0001 C CNN
	1    8250 3500
	1    0    0    -1  
$EndComp
$Comp
L power:GND #PWR?
U 1 1
P 4450 6250
AR Path="/63DFE253" Ref="#PWR?"  Part="1" 
AR Path="/5E3E578C/63DFE253" Ref="#PWR?"  Part="1" 
AR Path="/5E3E578C/5E4C40E3/63DFE253" Ref="#PWR?"  Part="1" 
AR Path="/5E51BA4C/63DFE253" Ref="#PWR0136"  Part="1" 
F 0 "#PWR0136" H 4450 6000 50  0001 C CNN
F 1 "GND" H 4455 6077 50  0001 C CNN
F 2 "" H 4450 6250 50  0001 C CNN
F 3 "" H 4450 6250 50  0001 C CNN
	1    4450 6250
	1    0    0    -1  
$EndComp
Wire Wire Line
	4450 5550 4450 5500
$Comp
L KTHFS:TLV9061 U5
U 1 1
P 4850 5500
F 0 "U5" H 4500 5425 50  0000 L CNN
F 1 "TLV9061" H 4500 5350 50  0000 L CNN
F 2 "Package_TO_SOT_SMD:TSOT-23-5" H 4850 5500 50  0001 C CNN
F 3 "https://www.ti.com/lit/ds/symlink/tlv9064.pdf?HQS=TI-null-null-digikeymode-df-pf-null-wwe&ts=1605439879519" H 4850 5500 50  0001 C CNN
	1    4850 5500
	1    0    0    -1  
$EndComp
$EndSCHEMATC
